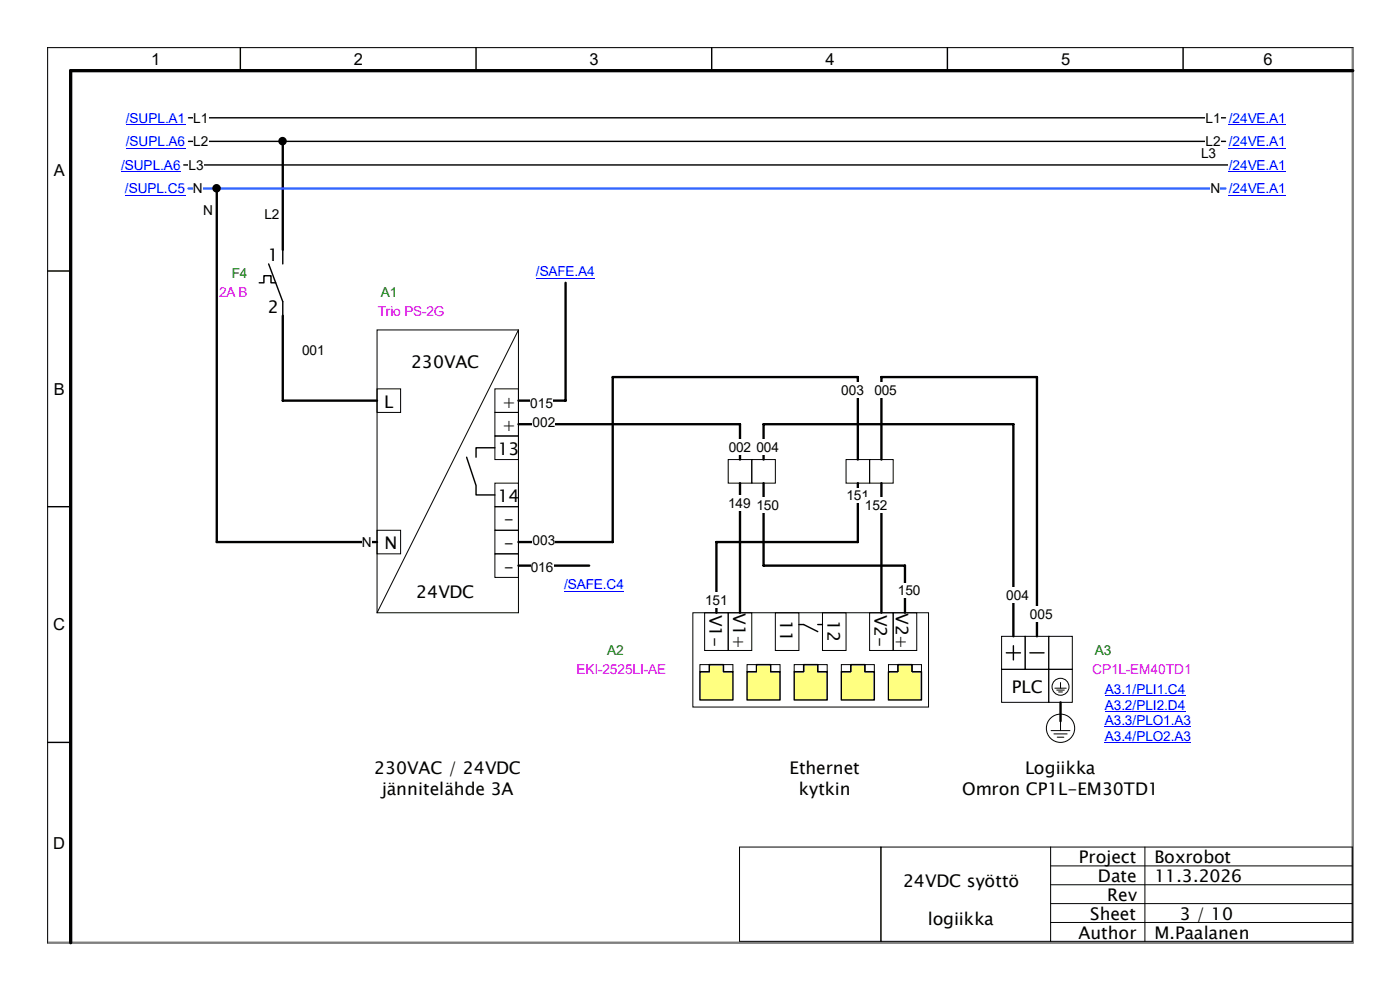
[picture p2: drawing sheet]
<svg xmlns="http://www.w3.org/2000/svg" width="297mm" height="210mm" viewBox="0 0 297 210" stroke-linecap="round" stroke-linejoin="round" font-family="sans-serif">
<path d="M40 25h220" fill="none" stroke="#000" stroke-width=".3"/>
<g fill="#fff">
<path d="M41 23.4h3.2v3.2h-3.2z"/>
<path d="M255.8 23.4h3.2v3.2h-3.2z"/>
</g>
<path d="M40 30h220" fill="none" stroke="#000" stroke-width=".3"/>
<g fill="#fff">
<path d="M41 28.4h3.2v3.2h-3.2z"/>
<path d="M255.8 28.4h3.2v3.2h-3.2z"/>
</g>
<path d="M39 35h225" fill="none" stroke="#000" stroke-width=".3"/>
<g fill="#fff">
<path d="M40 33.4h3.2v3.2h-3.2z"/>
<path d="M254.8 31h3.2v3.2h-3.2z"/>
</g>
<path d="M55 60h1v-1.5h1.5v1.5h1M57 56l3 8v3M60 53v3" fill="none" stroke="#000" stroke-width=".3"/>
<path d="M60 30v23" fill="none" stroke="#000" stroke-width=".5"/>
<circle cx="59.9" cy="29.9" r=".65" fill="#000" stroke="#000" stroke-width=".5"/>
<path d="M56.1 43.9h3.2v3.2h-3.2z" fill="#fff"/>
<path d="M40 40h220" fill="none" stroke="#36f" stroke-width=".5"/>
<g fill="#fff">
<path d="M40.9 38.4h2.1v3.2h-2.1z"/>
<path d="M256.8 38.4h2.1v3.2h-2.1z"/>
</g>
<path d="M80 70h30v60h-30zM110 70l-30 60M80 82.5h5v5h-5zM105 82.5h5v5h-5zM105 87.5h5v5h-5zM105 92.5h5v5h-5zM80 112.5h5v5h-5zM105 102.5h5v5h-5zM105 107.5h5v5h-5zM105 112.5h5v5h-5zM105 117.5h5v5h-5z" fill="none" stroke="#000" stroke-width=".21"/>
<path d="M99 97l2 6v2h4M105 95h-4v2" fill="none" stroke="#000" stroke-width=".3"/>
<path d="M60 67v18h20" fill="none" stroke="#000" stroke-width=".5"/>
<path d="M64.1 72.7h4.8v3.2h-4.8z" fill="#fff"/>
<path d="M46 40v75h34" fill="none" stroke="#000" stroke-width=".5"/>
<circle cx="45.9" cy="39.9" r=".65" fill="#000" stroke="#000" stroke-width=".5"/>
<g fill="#fff">
<path d="M76.8 113.4h2.1v3.2h-2.1z"/>
<path d="M43.1 43h2.1v3.2h-2.1z"/>
</g>
<g fill="none" stroke="#000" stroke-width=".21">
<path d="M212.5 135h5v7h-5zM217.5 135h5v7h-5zM222.5 135h5v7h-5zM212.5 142h10v7h-10zM222.5 142h5v7h-5zM223 155h4M223.6 155.7h2.8M223.8 146h2.4M224.2 146.4h1.6M224.3 156.4h1.4M224.6 146.8h.8M225 144.8v1.2"/>
<path d="M225 153v2"/>
<circle cx="225" cy="145.7" r="1.8"/>
<circle cx="225" cy="154.5" r="3"/>
</g>
<path d="M213.5 138.5h3M215 137v3M218.5 138.5h3" fill="none" stroke="#000" stroke-width=".3"/>
<path d="M225 149v4" fill="none" stroke="#000" stroke-width=".5"/>
<path d="M239.1 152.7h3.8v3.2h-3.8z" fill="#fff"/>
<path d="M147 130h50v20h-50zM149.5 130h5v8h-5zM154.5 130h5v8h-5zM164.5 130h5v8h-5zM174.5 130h5v8h-5zM184.5 130h5v8h-5zM189.5 130h5v8h-5z" fill="none" stroke="#000" stroke-width=".21"/>
<path d="M169.5 132.5h1l3 1.5M173.5 132.5h1" fill="none" stroke="#000" stroke-width=".3"/>
<path d="M188.5 142.5h2v-1.5h3v1.5h2v6h-7z" fill-rule="evenodd" fill="#ffff80" stroke="#000" stroke-width=".3"/>
<path d="M188.5 141h2v1.5h-2zM193.5 141h2v1.5h-2z" fill="none" stroke="#000" stroke-width=".21"/>
<path d="M178.5 142.5h2v-1.5h3v1.5h2v6h-7z" fill-rule="evenodd" fill="#ffff80" stroke="#000" stroke-width=".3"/>
<path d="M178.5 141h2v1.5h-2zM183.5 141h2v1.5h-2z" fill="none" stroke="#000" stroke-width=".21"/>
<path d="M168.5 142.5h2v-1.5h3v1.5h2v6h-7z" fill-rule="evenodd" fill="#ffff80" stroke="#000" stroke-width=".3"/>
<path d="M168.5 141h2v1.5h-2zM173.5 141h2v1.5h-2z" fill="none" stroke="#000" stroke-width=".21"/>
<path d="M158.5 142.5h2v-1.5h3v1.5h2v6h-7z" fill-rule="evenodd" fill="#ffff80" stroke="#000" stroke-width=".3"/>
<path d="M158.5 141h2v1.5h-2zM163.5 141h2v1.5h-2z" fill="none" stroke="#000" stroke-width=".21"/>
<path d="M148.5 142.5h2v-1.5h3v1.5h2v6h-7z" fill-rule="evenodd" fill="#ffff80" stroke="#000" stroke-width=".3"/>
<path d="M148.5 141h2v1.5h-2zM153.5 141h2v1.5h-2z" fill="none" stroke="#000" stroke-width=".21"/>
<path d="M110 120h15" fill="none" stroke="#000" stroke-width=".5"/>
<path d="M112.6 118.7h4.8v3.2h-4.8z" fill="#fff"/>
<path d="M120 60v25h-10" fill="none" stroke="#000" stroke-width=".5"/>
<path d="M112.5 83.9h4.8v3.2h-4.8z" fill="#fff"/>
<path d="M154.5 97.5h5v5h-5zM159.5 97.5h5v5h-5zM179.5 97.5h5v5h-5zM184.5 97.5h5v5h-5z" fill="none" stroke="#000" stroke-width=".21"/>
<path d="M157 102.5v27.5" fill="none" stroke="#000" stroke-width=".5"/>
<path d="M154.5 105.1h4.8v3.2h-4.8z" fill="#fff"/>
<path d="M162 102.5v17.5h30v10" fill="none" stroke="#000" stroke-width=".5"/>
<g fill="#fff">
<path d="M160.5 105.5h4.8v3.2h-4.8z"/>
<path d="M190.5 123.7h4.8v3.2h-4.8z"/>
</g>
<path d="M182 102.5v12.5h-30v15" fill="none" stroke="#000" stroke-width=".5"/>
<g fill="#fff">
<path d="M179.6 103.5h4.8v3.2h-4.8z"/>
<path d="M149.6 125.7h4.8v3.2h-4.8z"/>
</g>
<path d="M187 102.5v27.5" fill="none" stroke="#000" stroke-width=".5"/>
<path d="M183.5 105.6h4.8v3.2h-4.8z" fill="#fff"/>
<path d="M110 90h47v7.5" fill="none" stroke="#000" stroke-width=".5"/>
<g fill="#fff">
<path d="M154.6 93.2h4.8v3.2h-4.8z"/>
<path d="M113 88h4.8v3.2h-4.8z"/>
</g>
<path d="M182 97.5v-17.5h-52v35h-20" fill="none" stroke="#000" stroke-width=".5"/>
<g fill="#fff">
<path d="M113 113h4.8v3.2h-4.8z"/>
<path d="M178.5 81.2h4.8v3.2h-4.8z"/>
</g>
<path d="M162 97.5v-7.5h53v45" fill="none" stroke="#000" stroke-width=".5"/>
<g fill="#fff">
<path d="M160.5 93.2h4.8v3.2h-4.8z"/>
<path d="M213.5 124.7h4.8v3.2h-4.8z"/>
</g>
<path d="M187 97.5v-17.5h33v55" fill="none" stroke="#000" stroke-width=".5"/>
<g fill="#fff">
<path d="M185.5 81.2h4.8v3.2h-4.8z"/>
<path d="M218.5 128.7h4.8v3.2h-4.8z"/>
<path d="M234.4 144.6h17.1v3.3h-17.1z"/>
</g>
<path d="M234.4 147.6h17.1" fill="none" stroke="#00f" stroke-width=".21"/>
<path d="M234.4 147.9h17.1v3.3h-17.1z" fill="#fff"/>
<path d="M234.4 150.9h17.1" fill="none" stroke="#00f" stroke-width=".21"/>
<path d="M234.4 151.2h18.3v3.2h-18.3z" fill="#fff"/>
<path d="M234.4 154.2h18.3" fill="none" stroke="#00f" stroke-width=".21"/>
<path d="M234.4 154.5h18.3v3.2h-18.3z" fill="#fff"/>
<path d="M234.4 157.5h18.3" fill="none" stroke="#00f" stroke-width=".21"/>
<path d="M26.7 23.4h12.6v3.3h-12.6z" fill="#fff"/>
<path d="M26.7 26.4h12.6" fill="none" stroke="#00f" stroke-width=".21"/>
<path d="M260.7 23.4h12.1v3.3h-12.1z" fill="#fff"/>
<path d="M260.7 26.4h12.1" fill="none" stroke="#00f" stroke-width=".21"/>
<path d="M26.7 28.4h12.6v3.3h-12.6z" fill="#fff"/>
<path d="M26.7 31.4h12.6" fill="none" stroke="#00f" stroke-width=".21"/>
<path d="M260.7 28.4h12.1v3.3h-12.1z" fill="#fff"/>
<path d="M260.7 31.4h12.1" fill="none" stroke="#00f" stroke-width=".21"/>
<path d="M25.7 33.4h12.6v3.3h-12.6z" fill="#fff"/>
<path d="M25.7 36.4h12.6" fill="none" stroke="#00f" stroke-width=".21"/>
<path d="M260.7 33.4h12.1v3.3h-12.1z" fill="#fff"/>
<path d="M260.7 36.4h12.1" fill="none" stroke="#00f" stroke-width=".21"/>
<path d="M26.5 38.4h12.8v3.3h-12.8z" fill="#fff"/>
<path d="M26.5 41.4h12.8" fill="none" stroke="#00f" stroke-width=".21"/>
<path d="M260.7 38.4h12.1v3.3h-12.1z" fill="#fff"/>
<path d="M260.7 41.4h12.1" fill="none" stroke="#00f" stroke-width=".21"/>
<path d="M119.7 122.4h12.7v3.2h-12.7z" fill="#fff"/>
<path d="M119.7 125.4h12.7" fill="none" stroke="#00f" stroke-width=".21"/>
<path d="M113.7 56h12.5v3.3h-12.5z" fill="#fff"/>
<path d="M113.7 59h12.5" fill="none" stroke="#00f" stroke-width=".21"/>
<path d="M10 10h277v190h-277z" fill="none" stroke="#7f7f7f" stroke-width=".5"/>
<path d="M51 10v5M101 10v5M151 10v5M201 10v5M251 10v5M287 10h-277v190M10 57.5h5M10 107.5h5M10 157.5h5" fill="none" stroke="#000" stroke-width=".3"/>
<path d="M287 15h-272v185" fill="none" stroke="#000" stroke-width=".7"/>
<path d="M156.9 179.7h30v20h-30zM186.9 179.7h36v20h-36zM222.9 179.7h64v20h-64M242.9 179.7v20M222.9 183.7h64M222.9 187.7h64M222.9 191.7h64M222.9 195.7h64" fill="none" stroke="#000" stroke-width=".21"/>
<g font-size="3.7">
<text x="56.8" y="55.5">1</text>
<text x="56.8" y="66.5">2</text>
<text x="87.2" y="78">230VAC</text>
<text x="81.5" y="86.5">L</text>
<text x="106.5" y="86.5">+</text>
<text x="106.5" y="91.5">+</text>
<text x="105.6" y="96.5">13</text>
<text x="105.6" y="106.5">14</text>
<text x="106.9" y="111.5">-</text>
<text x="81.6" y="116.5">N</text>
<text x="106.9" y="116.5">-</text>
<text x="106.9" y="121.5">-</text>
<text x="88.3" y="127">24VDC</text>
<text x="150.5" y="130.5" transform="rotate(90 150.5 130.5)">V1-</text>
<text x="155.5" y="130.1" transform="rotate(90 155.5 130.1)">V1+</text>
<text x="165.5" y="131.6" transform="rotate(90 165.5 131.6)">11</text>
<text x="175.6" y="131.6" transform="rotate(90 175.6 131.6)">12</text>
<text x="185.5" y="130.5" transform="rotate(90 185.5 130.5)">V2-</text>
<text x="190" y="130.1" transform="rotate(90 190 130.1)">V2+</text>
<text x="214.7" y="147">PLC</text>
<text x="79.4" y="164.2">230VAC / 24VDC</text>
<text x="167.5" y="164.2">Ethernet</text>
<text x="217.5" y="164.2">Logiikka</text>
<text x="81" y="168.6">jännitelähde 3A</text>
<text x="169.5" y="168.6">kytkin</text>
<text x="204.1" y="168.6">Omron CP1L-EM30TD1</text>
<text x="228.9" y="183.2">Project</text>
<text x="244.9" y="183.2">Boxrobot</text>
<text x="191.6" y="188.2">24VDC syöttö</text>
<text x="232.9" y="187.2">Date</text>
<text x="234.9" y="191.2">Rev</text>
<text x="244.9" y="187.2">11.3.2026</text>
<text x="196.8" y="196.2">logiikka</text>
<text x="231.3" y="195.2">Sheet</text>
<text x="250.3" y="195.2">3 / 10</text>
<text x="228.8" y="199.2">Author</text>
<text x="244.9" y="199.2">M.Paalanen</text>
</g>
<g font-size="3.5">
<text x="32.1" y="13.7">1</text>
<text x="75.1" y="13.7">2</text>
<text x="125.1" y="13.7">3</text>
<text x="175.1" y="13.7">4</text>
<text x="225.1" y="13.7">5</text>
<text x="268.1" y="13.7">6</text>
<text x="11.4" y="37.4">A</text>
<text x="11.4" y="83.7">B</text>
<text x="11.3" y="133.7">C</text>
<text x="11.3" y="180">D</text>
</g>
<g font-size="2.9" fill="#00f">
<text x="26.7" y="26">/SUPL.A1</text>
<text x="260.7" y="26">/24VE.A1</text>
<text x="26.7" y="31">/SUPL.A6</text>
<text x="260.7" y="31">/24VE.A1</text>
<text x="25.7" y="36">/SUPL.A6</text>
<text x="26.5" y="41">/SUPL.C5</text>
<text x="260.7" y="36">/24VE.A1</text>
<text x="260.7" y="41">/24VE.A1</text>
<text x="113.7" y="58.6">/SAFE.A4</text>
<text x="119.7" y="125">/SAFE.C4</text>
<text x="234.4" y="147.2">A3.1/PLI1.C4</text>
<text x="234.4" y="150.5">A3.2/PLI2.D4</text>
<text x="234.4" y="153.8">A3.3/PLO1.A3</text>
<text x="234.4" y="157.1">A3.4/PLO2.A3</text>
</g>
<g font-size="2.9">
<text x="41" y="26">L1</text>
<text x="255.8" y="26">L1</text>
<text x="41" y="31">L2</text>
<text x="254.8" y="33.6">L3</text>
<text x="255.8" y="31">L2</text>
<text x="40" y="36">L3</text>
<text x="40.9" y="41">N</text>
<text x="256.8" y="41">N</text>
<text x="43.1" y="45.6">N</text>
<text x="56.1" y="46.5">L2</text>
<text x="64.1" y="75.3">001</text>
<text x="178.5" y="83.8">003</text>
<text x="185.5" y="83.8">005</text>
<text x="112.5" y="86.5">015</text>
<text x="113" y="90.6">002</text>
<text x="154.6" y="95.8">002</text>
<text x="160.5" y="95.8">004</text>
<text x="154.5" y="107.7">149</text>
<text x="179.6" y="106.1">151</text>
<text x="160.5" y="108.1">150</text>
<text x="183.5" y="108.2">152</text>
<text x="76.8" y="116">N</text>
<text x="113" y="115.6">003</text>
<text x="112.6" y="121.3">016</text>
<text x="149.6" y="128.3">151</text>
<text x="190.5" y="126.3">150</text>
<text x="213.5" y="127.3">004</text>
<text x="218.5" y="131.3">005</text>
<text x="239.1" y="155.3">PE</text>
</g>
<g font-size="2.9" fill="#008000">
<text x="49.2" y="59">F4</text>
<text x="80.8" y="63">A1</text>
<text x="128.8" y="139">A2</text>
<text x="232.3" y="139">A3</text>
</g>
<g font-size="2.9" fill="#f0f">
<text x="46.5" y="63">2A B</text>
<text x="80.2" y="67">Trio PS-2G</text>
<text x="122.3" y="143">EKI-2525LI-AE</text>
<text x="231.7" y="143">CP1L-EM40TD1</text>
</g>
</svg>
